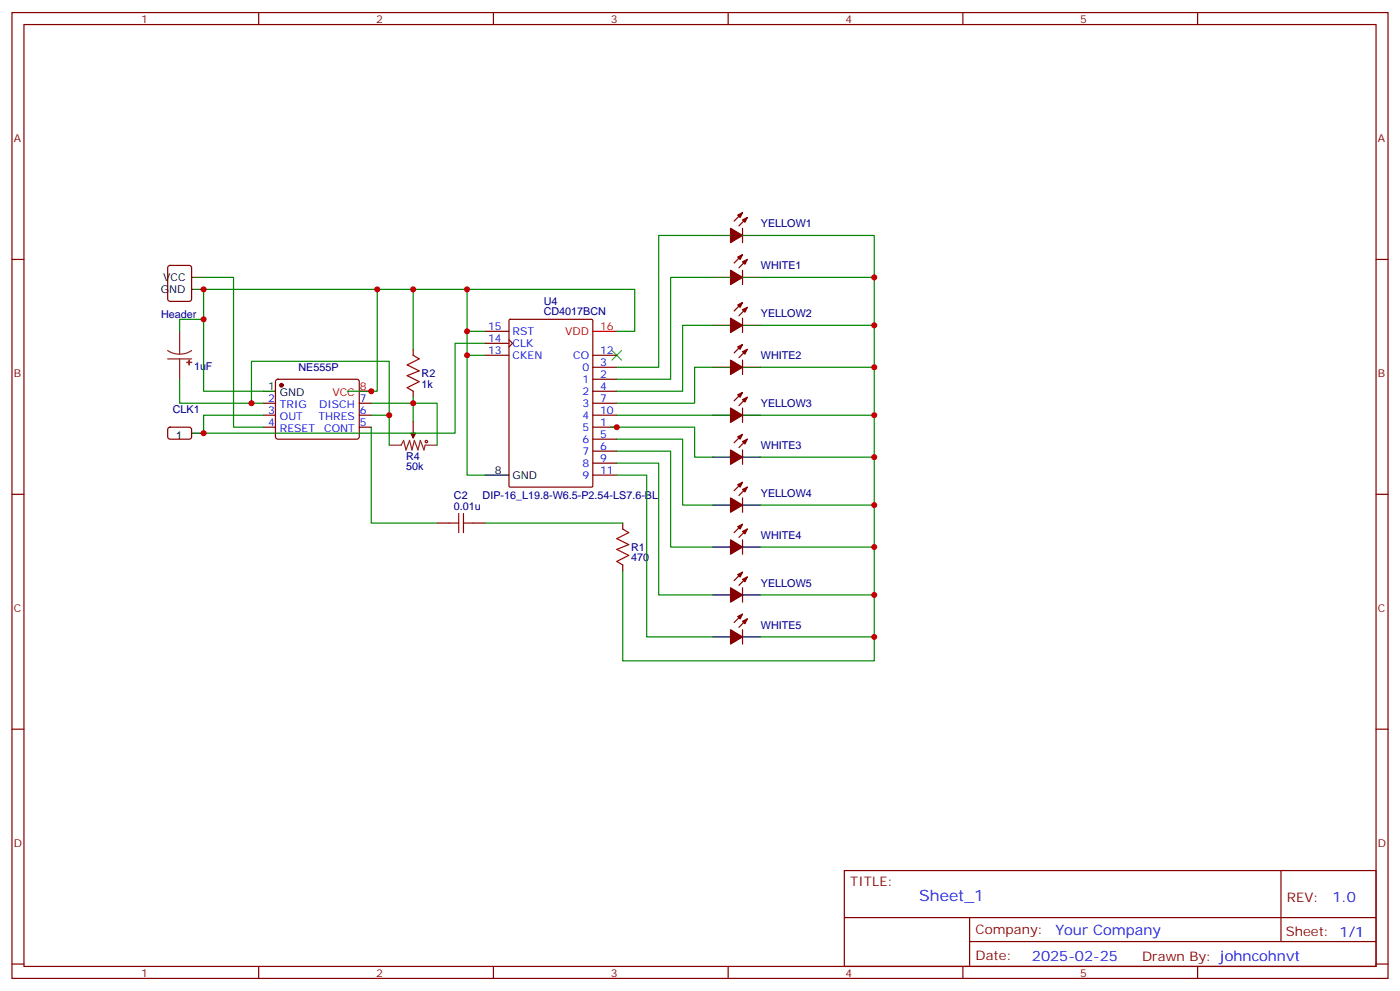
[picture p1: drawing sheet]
<svg xmlns="http://www.w3.org/2000/svg" width="412mm" height="292mm" viewBox="0 0 412 292" stroke-linecap="round" stroke-linejoin="round" font-family="sans-serif">
<g fill="none" stroke="#870000" stroke-width=".35">
<path d="M3.5 3.7h405.4v284.3h-405.4zM7.1 7.2h398.2v277.3h-398.2zM76.2 3.7v3.5M145.3 3.7v3.5M214.5 3.7v3.5M283.6 3.7v3.5M352.8 3.7v3.5M3.5 76.4h3.6M49.6 78.3l.5-.2h5.6l.7 .5v9.4l-.4 .7h-5.9l-.7-.4v-9.5zM218.7 67.2v4.2M218.7 79.6v4.2M218.7 62.6l-2.4 2.5"/>
<path d="M218.7 75l-2.4 2.4M220.1 64l-2.4 2.5M220.1 76.4l-2.4 2.4M405.3 76.4h3.6M142.9 97.5h7M150 94.2l.3-.2h24l.3 .2v48.9l-.2 .3h-24.1l-.3-.2zM218.7 93.7v4.2M218.7 89.1l-2.4 2.4M220.1 90.5l-2.4 2.5M77.6 118.7h3.5M81.4 111.9l.4-.2h23.3l.5 .2 .2 .5v16.5l-.7 .4-23.5-.1-.5-.6v-16.2zM105.8 118.7h3.6"/>
<path d="M121.7 102.8v1.8M121.7 115.2v1.7M142.9 104.6h7M142.9 101.1h7M149.9 100l1.1 1.1-1.1 1M174.6 111.7h7.1M174.6 108.1h7.1M174.6 115.2h7.1M174.6 118.7h7.1M174.6 104.6h7.1M218.7 106v4.2M218.7 115.5l-2.4 2.5"/>
<path d="M218.7 101.4l-2.4 2.5M220.1 116.9l-2.4 2.5M220.1 102.8l-2.4 2.5M77.6 125.8h3.5M77.6 122.2h3.5M105.8 125.8h3.6M105.8 122.2h3.6M121.7 124v3.5M174.6 125.8h7.1M174.6 129.3h7.1M174.6 132.8h7.1M174.6 136.3h7.1"/>
<path d="M174.6 122.2h7.1M174.6 139.9h7.1M218.7 120.1v4.3M218.7 132.5v4.2M218.7 127.9l-2.4 2.5M220.1 129.3l-2.4 2.5M3.5 145.5h3.6M128.8 154h3.5M139.3 154h3.6M183.4 154v1.8M218.7 146.6v4.2M218.7 158.9v4.3"/>
<path d="M218.7 142l-2.4 2.5M218.7 154.3l-2.4 2.5M220.1 143.4l-2.4 2.5M220.1 155.8l-2.4 2.4M405.3 145.5h3.6M183.4 166.3v1.8M218.7 173v4.3M218.7 168.5l-2.4 2.4M220.1 169.9l-2.4 2.4M218.7 185.4v4.2M218.7 180.8l-2.4 2.5M220.1 182.2l-2.4 2.5"/>
<path d="M3.5 214.7h3.6M405.3 214.7h3.6M248.7 256.3h156.6v28.2h-156.6zM377.3 256.3v20.9M248.7 270.1h156.5M285.6 277.2h119.6M285.6 270.1v14.2M3.5 283.8h3.6M76.2 284.5v3.5M145.3 284.5v3.5M214.5 284.5v3.5M283.6 284.5v3.5"/>
<path d="M352.8 284.5v3.5M405.3 283.8h3.6"/>
</g>
<g fill="none" stroke="#a10000" stroke-width=".35">
<path d="M121.7 104.6l1.8 1.1-3.6 1.7 3.6 1.8-3.6 1.4 3.6 1.8-3.6 1.7 1.8 1.1M132.3 154h2.8M135.1 151.2v5.6M136.5 154h2.8M136.5 151.2v5.6M183.4 155.8l1.8 1-3.5 1.8 3.5 1.7-3.5 1.4 3.5 1.8-3.5 1.8 1.7 1"/>
<circle cx="125.6" cy="130" r=".35"/>
</g>
<path d="M180.3 103.2l2.8 2.8M183.1 103.2l-2.8 2.8" fill="none" stroke="#3c3" stroke-width=".35"/>
<g fill="none" stroke="#000" stroke-width=".35">
<path d="M209.9 69.3h5.3M218.7 69.3h5.3M56.4 85.2h3.6M56.4 81.7h3.6M209.9 81.7h5.3M209.9 95.8h5.3M218.7 81.7h5.3M218.7 95.8h5.3M77.6 115.2h3.5M209.9 108.1h5.3M218.7 108.1h5.3M56.4 127.5h3.6"/>
<path d="M142.9 139.9h7M209.9 122.2h5.3M209.9 134.6h5.3M218.7 122.2h5.3M218.7 134.6h5.3M209.9 148.7h5.3M218.7 148.7h5.3M209.9 175.2h5.3M209.9 161h5.3M218.7 175.2h5.3M218.7 161h5.3M209.9 187.5h5.3"/>
<path d="M218.7 187.5h5.3"/>
</g>
<path d="M174.6 97.5h7.1M105.8 115.2h3.6" fill="none" stroke="#f00" stroke-width=".35"/>
<path d="M49.6 126l.5-.2h5.9l.4 .7v2.4l-.7 .4-5.9-.1-.4-.6v-2.1z" fill="none" stroke="#900" stroke-width=".35"/>
<path d="M52.9 97.5v6.7M49.4 103.2l1.7 .8 1.8 .2M49.4 105.7h7M52.9 105.7v6M56.4 103.2l-1.6 .8-1.9 .2M114.7 131.1h3.5l.7-1.5 .7 2.9 1-2.9 .8 2.9 .7-2.9 1 2.9 .7-2.9 1.1 2.9 .3-1.4h3.6M121.7 127.5v1.4" fill="none" stroke="#8c2424" stroke-width=".35"/>
<g fill="#870000" stroke="#870000" stroke-width=".35">
<path d="M121 127.5h1.4l-.7 1.4z"/>
<path d="M217.3 63.3l1.4-.7-.7 1.4z"/>
<path d="M218.7 64.7l1.4-.7-.7 1.4z"/>
<path d="M215.2 67.2l3.5 2.1-3.5 2.1z"/>
<path d="M217.3 75.7l1.4-.7-.7 1.4z"/>
<path d="M218.7 77.1l1.4-.7-.7 1.4z"/>
<path d="M215.2 79.6l3.5 2.1-3.5 2.1z"/>
<path d="M217.3 89.8l1.4-.7-.7 1.4z"/>
<path d="M218.7 91.2l1.4-.7-.7 1.4z"/>
<path d="M215.2 93.7l3.5 2.1-3.5 2.1z"/>
<path d="M217.3 116.2l1.4-.7-.7 1.4z"/>
<path d="M218.7 117.7l1.4-.8-.7 1.5z"/>
<path d="M215.2 120.1l3.5 2.1-3.5 2.2z"/>
<path d="M217.3 142.7l1.4-.7-.7 1.4z"/>
<path d="M218.7 144.1l1.4-.7-.7 1.4z"/>
<path d="M215.2 146.6l3.5 2.1-3.5 2.1z"/>
<path d="M217.3 169.2l1.4-.7-.7 1.4z"/>
<path d="M218.7 170.6l1.4-.7-.7 1.4z"/>
<path d="M215.2 173l3.5 2.2-3.5 2.1z"/>
<path d="M217.3 102.1l1.4-.7-.7 1.4z"/>
<path d="M218.7 103.5l1.4-.7-.7 1.4z"/>
<path d="M215.2 106l3.5 2.1-3.5 2.1z"/>
<path d="M217.3 128.6l1.4-.7-.7 1.4z"/>
<path d="M218.7 130l1.4-.7-.7 1.4z"/>
<path d="M215.2 132.5l3.5 2.1-3.5 2.1z"/>
<path d="M217.3 155l1.4-.7-.7 1.5z"/>
<path d="M218.7 156.5l1.4-.7-.7 1.4z"/>
<path d="M215.2 158.9l3.5 2.1-3.5 2.2z"/>
<path d="M217.3 181.5l1.4-.7-.7 1.4z"/>
<path d="M218.7 182.9l1.4-.7-.7 1.4z"/>
<path d="M215.2 185.4l3.5 2.1-3.5 2.1z"/>
<circle cx="82.9" cy="113.4" r=".53"/>
</g>
<g fill="#8c2424" stroke="#8c2424" stroke-width=".35">
<path d="M55 106.7h1.4z"/>
<path d="M55.7 106v1.4z"/>
</g>
<g fill="none" stroke="#008700" stroke-width=".35">
<path d="M209.9 69.3h-15.9v38.8h-12.3M224 69.3h33.5v125.3h-74.1v-26.5M60 81.7h8.8v44.1h8.8M60 94h-7.1v3.5M111.1 85.2v30h-8.8M121.7 85.2v17.6M137.6 97.5v-12.3h-77.6v30h17.6M137.6 85.2h49.4v12.3h-5.3M142.9 97.5h-5.3v7.1M209.9 95.8h-8.8v19.4h-19.4M209.9 81.7h-12.3v30h-15.9M224 95.8h33.5"/>
<path d="M224 81.7h33.5M52.9 111.7v7h24.7M74.1 118.7v-12.3h40.6v15.8M121.7 116.9v1.8h-12.3M142.9 101.1h-8.8v26.4h-74.1v-5.3h17.6M142.9 104.6h-5.3v35.3h5.3M209.9 108.1h-5.3v10.6h-22.9M224 108.1h33.5M109.4 125.8v28.2h19.4M109.4 122.2h5.3v8.9M121.7 124v-5.3h7.1v12.4M179.9 125.8h24.7v8.8h5.3"/>
<path d="M181.7 129.3h19.4v19.4h8.8M181.7 132.8h15.9v28.2h12.3M181.7 136.3h12.3v38.9h15.9M181.7 139.9h8.8v47.6h19.4M181.7 122.2h28.2M224 122.2h33.5M224 134.6h33.5M142.9 154h40.5M224 148.7h33.5M224 161h33.5M224 175.2h33.5M224 187.5h33.5"/>
</g>
<g fill="#c00">
<circle cx="137.6" cy="104.6" r=".88"/>
<circle cx="137.6" cy="97.5" r=".88"/>
<circle cx="60" cy="85.2" r=".88"/>
<circle cx="109.4" cy="115.2" r=".88"/>
<circle cx="111.1" cy="85.2" r=".88"/>
<circle cx="121.7" cy="85.2" r=".88"/>
<circle cx="121.7" cy="118.7" r=".88"/>
<circle cx="60" cy="94" r=".88"/>
<circle cx="114.7" cy="122.2" r=".88"/>
<circle cx="74.1" cy="118.7" r=".88"/>
<circle cx="137.6" cy="85.2" r=".88"/>
<circle cx="257.5" cy="81.7" r=".88"/>
<circle cx="257.5" cy="95.8" r=".88"/>
<circle cx="257.5" cy="108.1" r=".88"/>
<circle cx="257.5" cy="122.2" r=".88"/>
<circle cx="257.5" cy="134.6" r=".88"/>
<circle cx="257.5" cy="148.7" r=".88"/>
<circle cx="257.5" cy="161" r=".88"/>
<circle cx="257.5" cy="175.2" r=".88"/>
<circle cx="257.5" cy="187.5" r=".88"/>
<circle cx="60" cy="127.5" r=".88"/>
<circle cx="181.7" cy="125.8" r=".88"/>
</g>
<text font-size="4.6" fill="#00f" x="270.8" y="265.3">Sheet_1</text>
<g font-size="4.2" fill="#00f">
<text x="392.5" y="265.6">1.0</text>
<text x="310.9" y="275.1">Your Company</text>
<text x="304" y="282.9">2025-02-25</text>
</g>
<g font-size="3.9" fill="#800">
<text x="250.5" y="260.9">TITLE:</text>
<text x="379.1" y="265.6">REV:</text>
<text x="287.4" y="275.1">Company:</text>
<text x="378.7" y="275.7">Sheet: 1/1</text>
<text x="287.4" y="282.8">Date:</text>
<text x="336.4" y="282.8">Drawn By: johncohnvt</text>
</g>
<g font-size="3.2" fill="#800">
<text x="41.6" y="6.7">1</text>
<text x="110.8" y="6.7">2</text>
<text x="179.9" y="6.7">3</text>
<text x="249.1" y="6.7">4</text>
<text x="318.2" y="6.7">5</text>
<text x="4.1" y="41.8">A</text>
<text x="405.9" y="41.8">A</text>
<text x="4.1" y="110.9">B</text>
<text x="405.9" y="110.9">B</text>
<text x="4.1" y="180.1">C</text>
<text x="405.9" y="180.1">C</text>
<text x="4.1" y="249.2">D</text>
<text x="405.9" y="249.2">D</text>
<text x="41.6" y="287.5">1</text>
<text x="110.8" y="287.5">2</text>
<text x="179.9" y="287.5">3</text>
<text x="249.1" y="287.5">4</text>
<text x="318.2" y="287.5">5</text>
</g>
<g font-size="3.2" fill="#000080">
<text x="224.1" y="66.9">YELLOW1</text>
<text x="224.1" y="79.3">WHITE1</text>
<text x="160.2" y="89.7">U4</text>
<text x="47.5" y="93.6">Header</text>
<text x="160.2" y="92.8">CD4017BCN</text>
<text x="224.1" y="93.4">YELLOW2</text>
<text x="224.1" y="105.7">WHITE2</text>
<text x="57.1" y="108.8">1uF</text>
<text x="87.9" y="109.2">NE555P</text>
<text x="124.2" y="110.9">R2</text>
<text x="124.2" y="114.1">1k</text>
<text x="224.1" y="119.9">YELLOW3</text>
<text x="50.9" y="121.5">CLK1</text>
<text x="119.6" y="135.3">R4</text>
<text x="224.1" y="132.2">WHITE3</text>
<text x="119.6" y="138.5">50k</text>
<text x="133.7" y="146.9">C2</text>
<text x="142.2" y="146.9">DIP-16_L19.8-W6.5-P2.54-LS7.6-BL</text>
<text x="224.1" y="146.3">YELLOW4</text>
<text x="133.7" y="150.1">0.01u</text>
<text x="224.1" y="158.7">WHITE4</text>
<text x="185.9" y="165.3">470</text>
<text x="185.9" y="162.1">R1</text>
<text x="224.1" y="172.8">YELLOW5</text>
<text x="224.1" y="185.1">WHITE5</text>
</g>
<g font-size="3.2">
<text x="48.1" y="82.7">VCC</text>
<text x="47.4" y="86.3">GND</text>
<text x="78.9" y="114.8">1</text>
<text x="82.4" y="116.6">GND</text>
<text x="51.9" y="129.1">1</text>
<text x="145.8" y="139.5">8</text>
<text x="151" y="140.9">GND</text>
</g>
<g font-size="3.2" fill="#00f">
<text x="143.8" y="97.2">15</text>
<text x="143.8" y="100.7">14</text>
<text x="151" y="98.6">RST</text>
<text x="143.8" y="104.2">13</text>
<text x="151" y="102.1">CLK</text>
<text x="151" y="105.7">CKEN</text>
<text x="168.9" y="105.7">CO</text>
<text x="176.7" y="107.8">3</text>
<text x="176.7" y="104.2">12</text>
<text x="171.6" y="112.7">1</text>
<text x="171.6" y="109.2">0</text>
<text x="176.7" y="111.3">2</text>
<text x="78.9" y="118.4">2</text>
<text x="106" y="118.4">7</text>
<text x="171.6" y="116.2">2</text>
<text x="171.6" y="119.8">3</text>
<text x="176.7" y="114.8">4</text>
<text x="176.7" y="118.4">7</text>
<text x="78.9" y="121.9">3</text>
<text x="78.9" y="125.4">4</text>
<text x="82.4" y="120.1">TRIG</text>
<text x="82.4" y="123.6">OUT</text>
<text x="93.8" y="123.6">THRES</text>
<text x="94" y="120.1">DISCH</text>
<text x="106" y="125.4">5</text>
<text x="106" y="121.9">6</text>
<text x="171.6" y="123.3">4</text>
<text x="176.7" y="125.4">1</text>
<text x="176.7" y="121.9">10</text>
<text x="82.4" y="127.2">RESET</text>
<text x="95.5" y="127.2">CONT</text>
<text x="171.6" y="126.8">5</text>
<text x="171.6" y="130.4">6</text>
<text x="176.7" y="128.9">5</text>
<text x="171.6" y="133.9">7</text>
<text x="171.6" y="137.4">8</text>
<text x="176.7" y="132.5">6</text>
<text x="176.7" y="136">9</text>
<text x="171.6" y="140.9">9</text>
<text x="176.7" y="139.5">11</text>
</g>
<g font-size="3.2" fill="#f00">
<text x="166.5" y="98.6">VDD</text>
<text x="176.7" y="97.2">16</text>
<text x="97.9" y="116.6">VCC</text>
<text x="106" y="114.8">8</text>
</g>
</svg>
